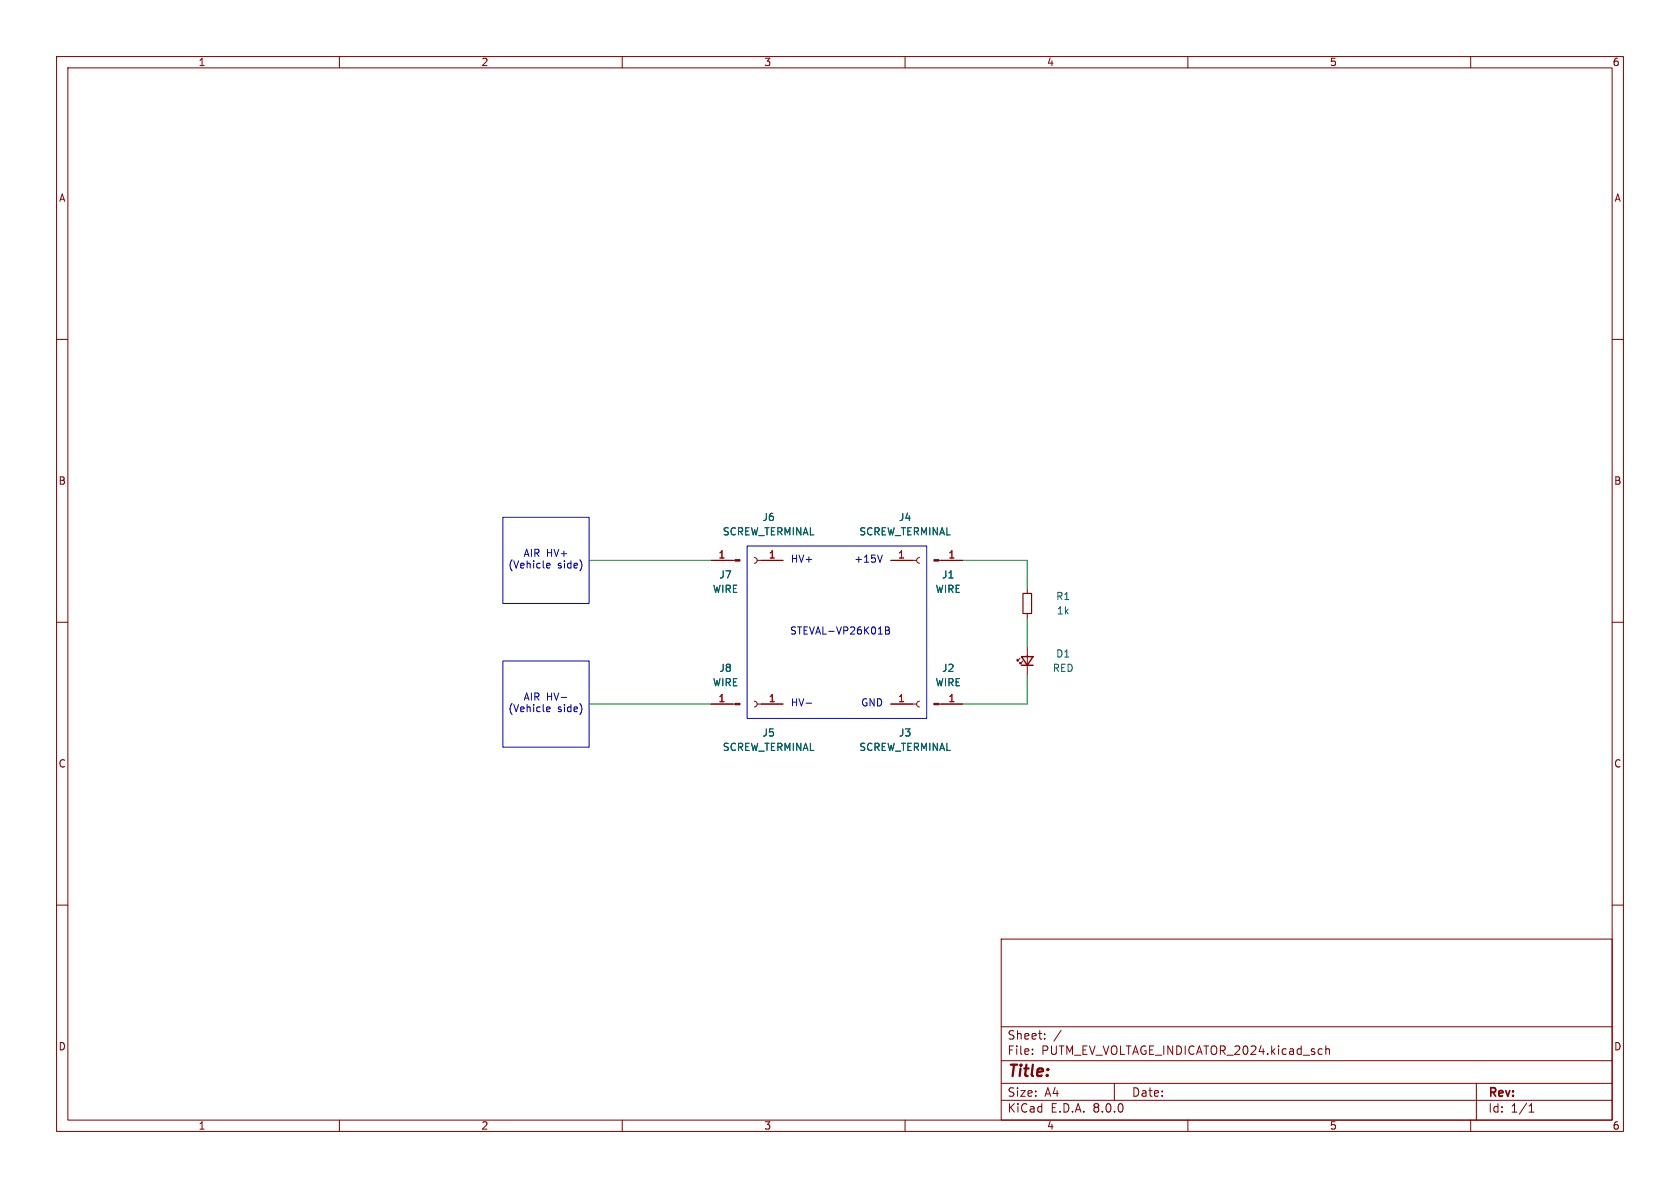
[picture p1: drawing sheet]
<svg xmlns="http://www.w3.org/2000/svg" width="297mm" height="210mm" viewBox="0 0 297 210" stroke-linecap="round" stroke-linejoin="round" font-family="sans-serif">
<g fill="none" stroke="#840000" stroke-width=".18">
<path d="M10 10h277v190h-277zM12 12h273v186h-273zM60 10v2M110 10v2M160 10v2M210 10v2M260 10v2M10 60h2M285 60h2M125.7 99.1h4.2M133.3 98.6l.4 .1 .2 .4-.2 .3-.4 .2M133.9 99.1h4.5"/>
<path d="M157.5 99.1h4.6M162.6 98.6l-.4 .1-.1 .4 .1 .3 .4 .2M166 99.1h4.2M10 110h2M180.3 116.3l-.5 .5v-.2v.2h.3M180.8 116.8l-.5 .5v-.2v.2h.3M181.6 104.1v.8M181.6 108.5v.7M181.6 114.3v5.1M285 110h2M125.7 124.5h4.2M133.3 124l.4 .1 .2 .4-.2 .3-.4 .2"/>
<path d="M133.9 124.5h4.5M157.5 124.5h4.6M162.6 124l-.4 .1-.1 .4 .1 .3 .4 .2M166 124.5h4.2M10 160h2M285 160h2M177 166h108v32h-108zM60 198v2M110 198v2M160 198v2M177 194.5h108M177 191.5h108"/>
<path d="M177 187.5h108M177 181.5h108M182.5 186.3v.1M182.5 185.5v.1M184.7 183.6v.1M184.7 182.8v.1M187.6 182.1l-1.3 2M197 191.5v3M210 198v2M234.4 184.9v1.5M234.4 185.5l.2-.1 .4 .1v.9M260 198v2"/>
<path d="M261 191.5v6.5M270.3 196.6h.9M270.3 195.5l.4-.4v1.5"/>
</g>
<g fill="#840000" stroke="#840000" stroke-width=".18">
<path d="M165.1 124.3h.9v.3h-.9z"/>
<path d="M165.1 98.9h.9v.3h-.9z"/>
<path d="M129.9 124.3h.9v.3h-.9z"/>
<path d="M129.9 98.9h.9v.3h-.9z"/>
</g>
<path d="M180.6 116.1h2l-1 1.5zM180.6 117.6h2" fill="none" stroke="#840000" stroke-width=".25"/>
<path d="M180.8 104.9h1.6v3.6h-1.6z" fill="none" stroke="#840000" stroke-width=".2"/>
<path d="M88.9 91.4h15.2v15.3h-15.2zM96.7 99.6h.4l.1 .3-.6 .1M132.1 96.5h31.7v30.5h-31.7zM156 98.1l-.4 1.3M88.9 116.8h15.2v15.3h-15.2zM96.7 100.4h.5M156.5 110.8h.5l.2 .3-.2 .3 .2 .1 .1 .3-.3 .3h-.5zM156.5 111.4h.5M96.7 125h.4l.1 .3-.6 .1M96.7 125.8h.5M99.2 123.3h1M142.5 124.3h1" fill="none" stroke="#0000c2" stroke-width=".18"/>
<path d="M104.1 99.1h21.6M170.2 99.1h11.4v5M181.6 119.4v5.1h-11.4M181.6 109.2v5.1M104.1 124.5h21.6" fill="none" stroke="#009600" stroke-width=".18"/>
<text font-size="2.8" fill="#840000" x="178" y="190.9">Title:</text>
<g font-size="2.1" fill="#840000">
<text x="178" y="184">Sheet:</text>
<text x="178" y="186.7">File:</text>
<text x="184.1" y="186.7">PUTM_EV_VOLTAGE_INDICATOR_2024.kicad_sch</text>
<text x="178" y="196.9">KiCad</text>
<text x="178" y="194.1">Size:</text>
<text x="184.7" y="194.1">A4</text>
<text x="185.7" y="196.9">E.D.A.</text>
<text x="193.3" y="196.9">8.0.0</text>
<text x="200" y="194.1">Date:</text>
<text x="263" y="194.3">Rev:</text>
<text x="263" y="196.9">Id:</text>
<text x="267.1" y="196.9">1/1</text>
</g>
<g font-size="1.8" fill="#840000">
<text x="35" y="11.9">1</text>
<text x="85" y="11.9">2</text>
<text x="135" y="11.9">3</text>
<text x="185" y="11.9">4</text>
<text x="235" y="11.9">5</text>
<text x="285" y="11.9">6</text>
<text x="10.3" y="35.9">A</text>
<text x="285.3" y="35.9">A</text>
<text x="10.3" y="85.9">B</text>
<text x="285.3" y="85.9">B</text>
<text x="10.3" y="135.9">C</text>
<text x="285.3" y="135.9">C</text>
<text x="10.3" y="185.9">D</text>
<text x="285.3" y="185.9">D</text>
<text x="35" y="199.9">1</text>
<text x="85" y="199.9">2</text>
<text x="135" y="199.9">3</text>
<text x="185" y="199.9">4</text>
<text x="235" y="199.9">5</text>
<text x="285" y="199.9">6</text>
</g>
<g font-size="1.8" fill="#006464">
<text x="127.7" y="94.8">SCREW_TERMINAL</text>
<text x="134.7" y="92.3">J6</text>
<text x="151.8" y="94.8">SCREW_TERMINAL</text>
<text x="158.8" y="92.3">J4</text>
<text x="125.9" y="105">WIRE</text>
<text x="127.1" y="102.5">J7</text>
<text x="165.3" y="105">WIRE</text>
<text x="166.4" y="102.5">J1</text>
<text x="186.6" y="106.3">R1</text>
<text x="186.7" y="108.8">1k</text>
<text x="127.1" y="119">J8</text>
<text x="166.4" y="119">J2</text>
<text x="186" y="119">RED</text>
<text x="186.6" y="116.4">D1</text>
<text x="125.9" y="121.5">WIRE</text>
<text x="165.3" y="121.5">WIRE</text>
<text x="134.7" y="130.4">J5</text>
<text x="158.8" y="130.4">J3</text>
<text x="127.7" y="132.9">SCREW_TERMINAL</text>
<text x="151.8" y="132.9">SCREW_TERMINAL</text>
</g>
<g font-size="1.8" fill="#0000c2">
<text x="89.8" y="100.7">(Vehicle</text>
<text x="92.5" y="98.7">AIR HV+</text>
<text x="98.6" y="100.7">side)</text>
<text x="139.7" y="99.7">HV+</text>
<text x="150.9" y="99.7">+15V</text>
<text x="139.6" y="112.4">STEVAL-VP26K01B</text>
<text x="92.5" y="124.1">AIR HV-</text>
<text x="139.7" y="125.1">HV-</text>
<text x="152.1" y="125.1">GND</text>
<text x="89.8" y="126.1">(Vehicle</text>
<text x="98.6" y="126.1">side)</text>
</g>
<g font-size="1.8" fill="#a90000">
<text x="126.9" y="98.8">1</text>
<text x="135.8" y="98.8">1</text>
<text x="158.7" y="98.8">1</text>
<text x="167.6" y="98.8">1</text>
<text x="126.9" y="124.2">1</text>
<text x="135.8" y="124.2">1</text>
<text x="158.7" y="124.2">1</text>
<text x="167.6" y="124.2">1</text>
</g>
</svg>
